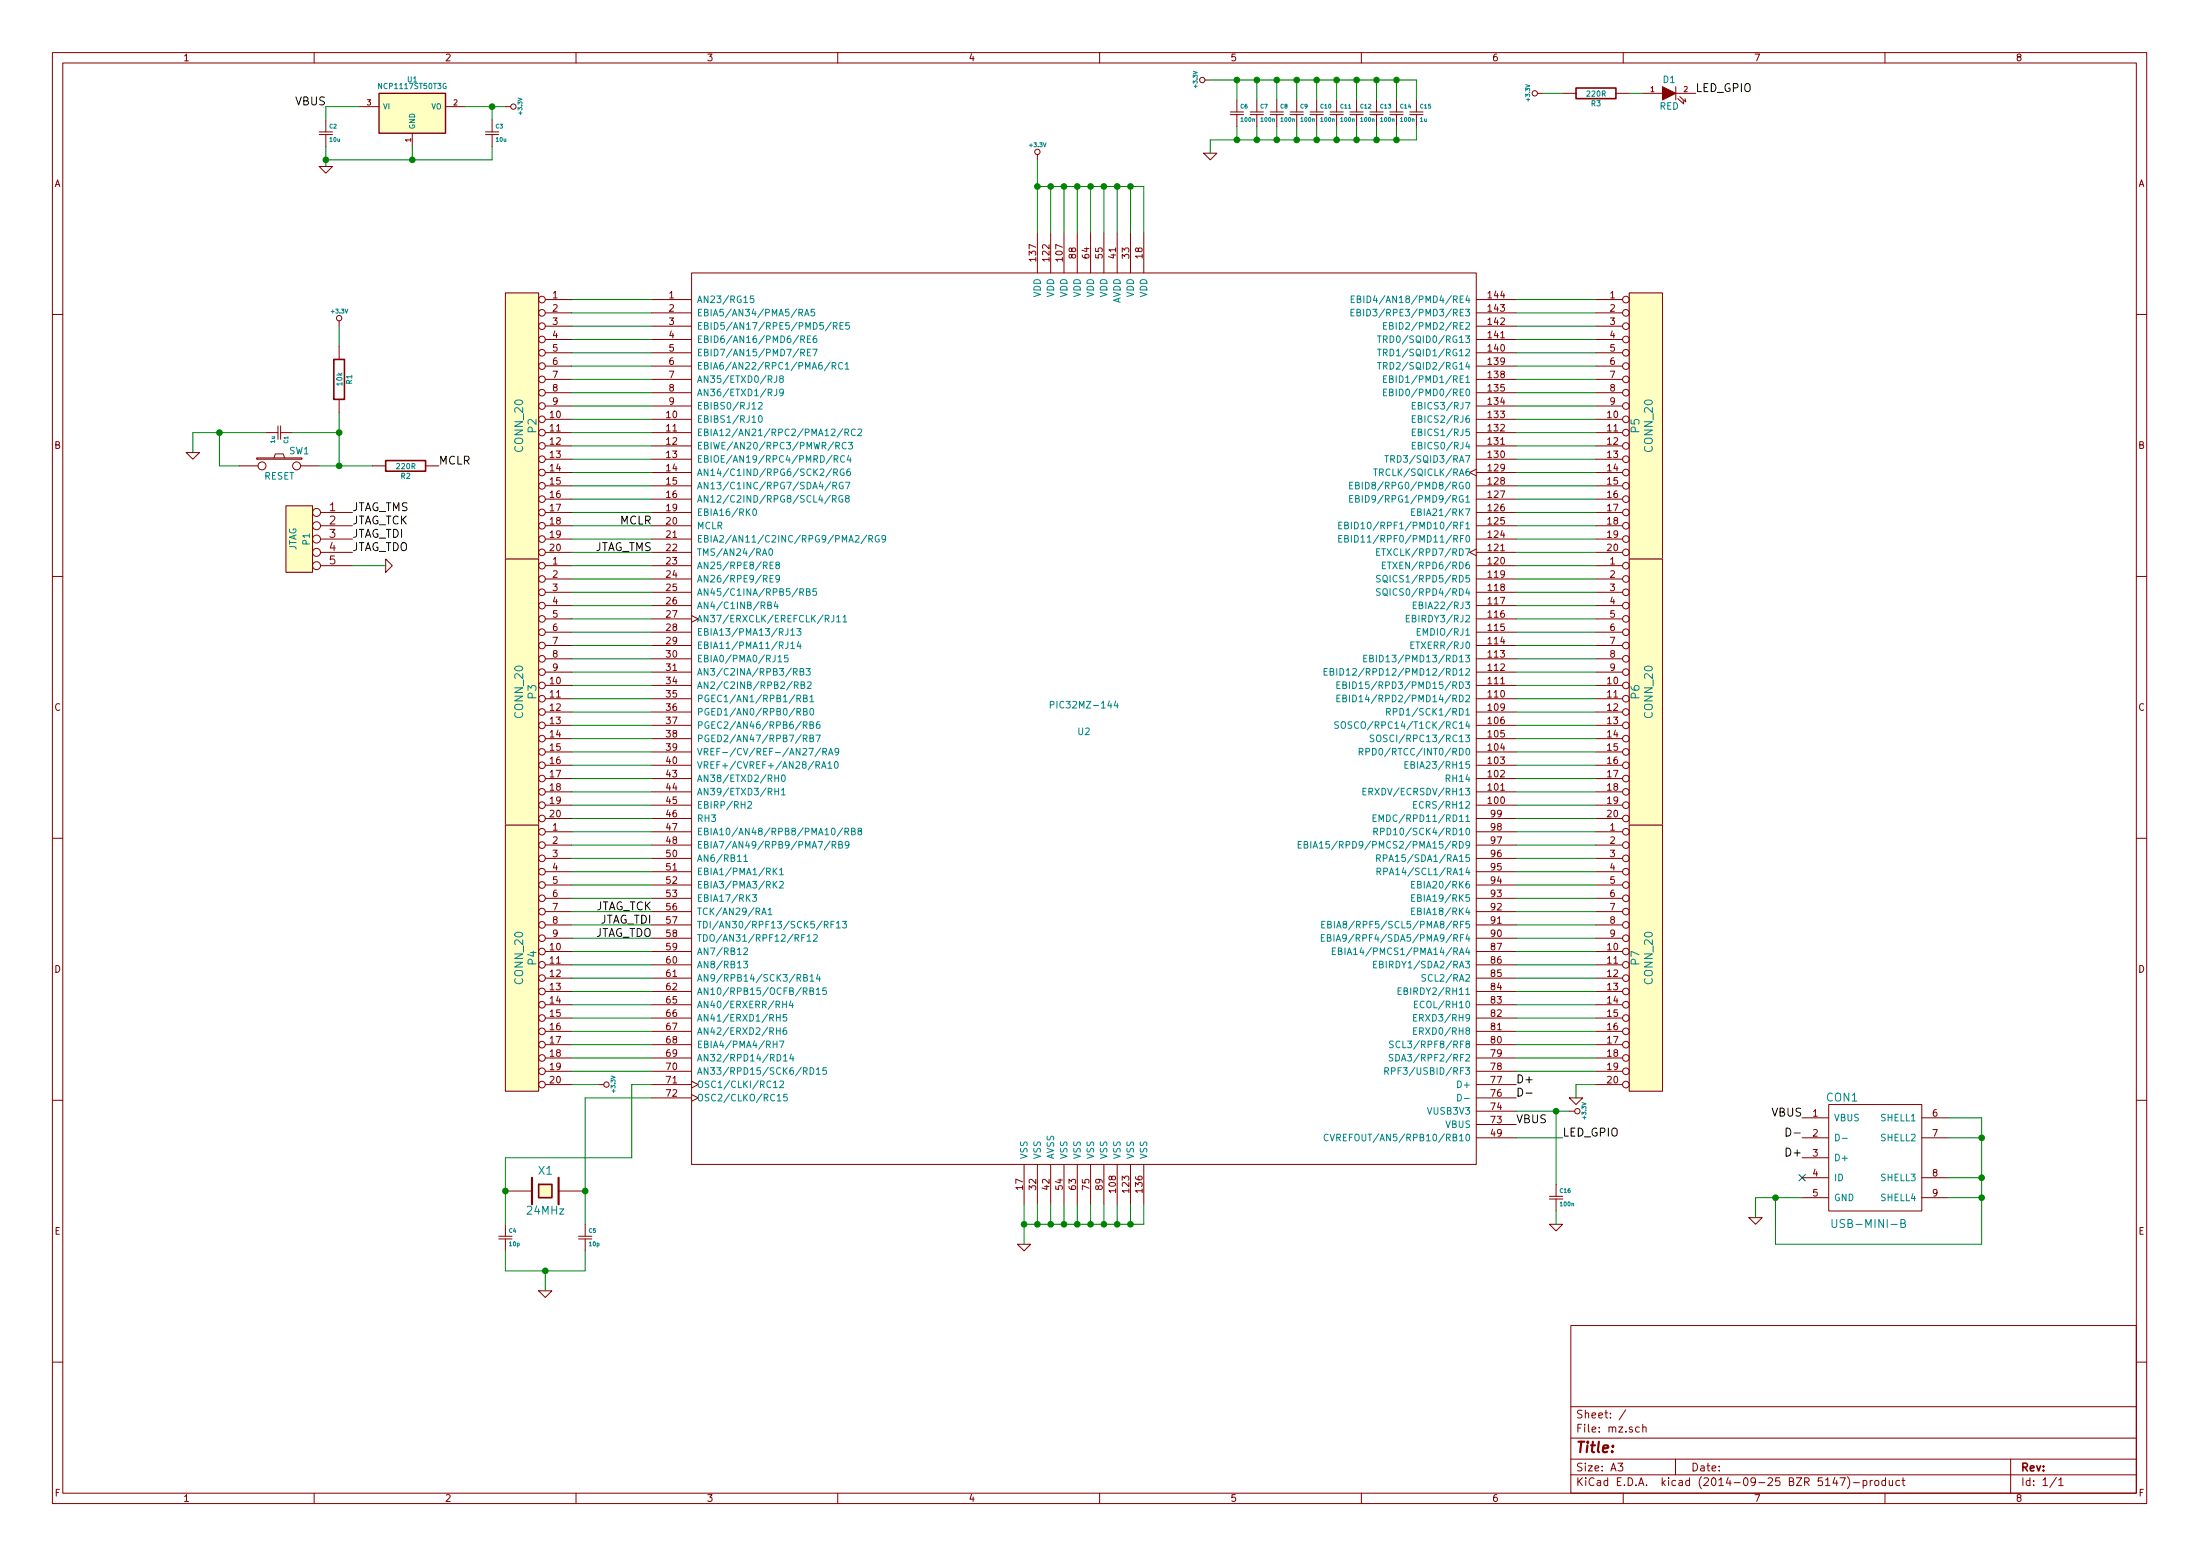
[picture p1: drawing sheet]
EESchema Schematic File Version 2
LIBS:power
LIBS:device
LIBS:transistors
LIBS:conn
LIBS:linear
LIBS:regul
LIBS:74xx
LIBS:cmos4000
LIBS:adc-dac
LIBS:memory
LIBS:xilinx
LIBS:special
LIBS:microcontrollers
LIBS:dsp
LIBS:microchip
LIBS:analog_switches
LIBS:motorola
LIBS:texas
LIBS:intel
LIBS:audio
LIBS:interface
LIBS:digital-audio
LIBS:philips
LIBS:display
LIBS:cypress
LIBS:siliconi
LIBS:opto
LIBS:atmel
LIBS:contrib
LIBS:valves
LIBS:74LVC1G04GW
LIBS:amesser-ad
LIBS:amesser-cmos4000
LIBS:amesser-conn
LIBS:amesser-discrete
LIBS:amesser-linear
LIBS:amesser-power
LIBS:amesser-usb
LIBS:audio-vlsi
LIBS:bat54_c
LIBS:BLM15HG6015N1D
LIBS:g5v2
LIBS:lm2596
LIBS:mcu-nxp
LIBS:mcu-st
LIBS:MIC2025
LIBS:net-phy
LIBS:nsi50010yt1g
LIBS:PRTR5V0U2X
LIBS:regulators
LIBS:rs485_rs232_can
LIBS:s25fl032p0xmfi013
LIBS:SCHA5B0200
LIBS:Si50x
LIBS:Transil_diode
LIBS:w_device
LIBS:LPC4337JBD144
LIBS:IS42S16400F
LIBS:TXB0108
LIBS:FT2232H
LIBS:93CXX
LIBS:TJA1040
LIBS:tvs
LIBS:PBSS5240
LIBS:pbss5240xf
LIBS:lan_8740
LIBS:Pic32MZ
LIBS:mz-cache
EELAYER 24 0
EELAYER END
$Descr A3 16535 11693
encoding utf-8
Sheet 1 1
Title ""
Date ""
Rev ""
Comp ""
Comment1 ""
Comment2 ""
Comment3 ""
Comment4 ""
$EndDescr
$Comp
L PIC32MZ-144 U2
U 1 1
P 8150 5400
F 0 "U2" H 8150 5300 50  0000 C CNN
F 1 "PIC32MZ-144" H 8150 5500 50  0000 C CNN
F 2 "SMD_Packages:TQFP144" H 8150 5400 50  0001 C CNN
F 3 "DOCUMENTATION" H 8150 5400 50  0001 C CNN
	1    8150 5400
	1    0    0    -1  
$EndComp
$Comp
L +3.3V #PWR01
U 1 1
P 7800 1200
F 0 "#PWR01" H 7800 1160 30  0001 C CNN
F 1 "+3.3V" H 7800 1310 30  0000 C CNN
F 2 "" H 7800 1200 60  0000 C CNN
F 3 "" H 7800 1200 60  0000 C CNN
	1    7800 1200
	1    0    0    -1  
$EndComp
$Comp
L GND #PWR02
U 1 1
P 7700 9350
F 0 "#PWR02" H 7700 9350 30  0001 C CNN
F 1 "GND" H 7700 9280 30  0001 C CNN
F 2 "" H 7700 9350 60  0000 C CNN
F 3 "" H 7700 9350 60  0000 C CNN
	1    7700 9350
	1    0    0    -1  
$EndComp
$Comp
L Csmall C6
U 1 1
P 9300 850
F 0 "C6" H 9325 900 30  0000 L CNN
F 1 "100n" H 9325 800 30  0000 L CNN
F 2 "Capacitors_SMD:c_0805" H 9300 850 60  0001 C CNN
F 3 "" H 9300 850 60  0000 C CNN
	1    9300 850 
	1    0    0    -1  
$EndComp
$Comp
L Csmall C7
U 1 1
P 9450 850
F 0 "C7" H 9475 900 30  0000 L CNN
F 1 "100n" H 9475 800 30  0000 L CNN
F 2 "Capacitors_SMD:c_0805" H 9450 850 60  0001 C CNN
F 3 "" H 9450 850 60  0000 C CNN
	1    9450 850 
	1    0    0    -1  
$EndComp
$Comp
L Csmall C8
U 1 1
P 9600 850
F 0 "C8" H 9625 900 30  0000 L CNN
F 1 "100n" H 9625 800 30  0000 L CNN
F 2 "Capacitors_SMD:c_0805" H 9600 850 60  0001 C CNN
F 3 "" H 9600 850 60  0000 C CNN
	1    9600 850 
	1    0    0    -1  
$EndComp
$Comp
L Csmall C9
U 1 1
P 9750 850
F 0 "C9" H 9775 900 30  0000 L CNN
F 1 "100n" H 9775 800 30  0000 L CNN
F 2 "Capacitors_SMD:c_0805" H 9750 850 60  0001 C CNN
F 3 "" H 9750 850 60  0000 C CNN
	1    9750 850 
	1    0    0    -1  
$EndComp
$Comp
L Csmall C10
U 1 1
P 9900 850
F 0 "C10" H 9925 900 30  0000 L CNN
F 1 "100n" H 9925 800 30  0000 L CNN
F 2 "Capacitors_SMD:c_0805" H 9900 850 60  0001 C CNN
F 3 "" H 9900 850 60  0000 C CNN
	1    9900 850 
	1    0    0    -1  
$EndComp
$Comp
L Csmall C11
U 1 1
P 10050 850
F 0 "C11" H 10075 900 30  0000 L CNN
F 1 "100n" H 10075 800 30  0000 L CNN
F 2 "Capacitors_SMD:c_0805" H 10050 850 60  0001 C CNN
F 3 "" H 10050 850 60  0000 C CNN
	1    10050 850 
	1    0    0    -1  
$EndComp
$Comp
L Csmall C12
U 1 1
P 10200 850
F 0 "C12" H 10225 900 30  0000 L CNN
F 1 "100n" H 10225 800 30  0000 L CNN
F 2 "Capacitors_SMD:c_0805" H 10200 850 60  0001 C CNN
F 3 "" H 10200 850 60  0000 C CNN
	1    10200 850 
	1    0    0    -1  
$EndComp
$Comp
L Csmall C13
U 1 1
P 10350 850
F 0 "C13" H 10375 900 30  0000 L CNN
F 1 "100n" H 10375 800 30  0000 L CNN
F 2 "Capacitors_SMD:c_0805" H 10350 850 60  0001 C CNN
F 3 "" H 10350 850 60  0000 C CNN
	1    10350 850 
	1    0    0    -1  
$EndComp
$Comp
L Csmall C14
U 1 1
P 10500 850
F 0 "C14" H 10525 900 30  0000 L CNN
F 1 "100n" H 10525 800 30  0000 L CNN
F 2 "Capacitors_SMD:c_0805" H 10500 850 60  0001 C CNN
F 3 "" H 10500 850 60  0000 C CNN
	1    10500 850 
	1    0    0    -1  
$EndComp
$Comp
L +3.3V #PWR03
U 1 1
P 9100 600
F 0 "#PWR03" H 9100 560 30  0001 C CNN
F 1 "+3.3V" H 9100 710 30  0000 C CNN
F 2 "" H 9100 600 60  0000 C CNN
F 3 "" H 9100 600 60  0000 C CNN
	1    9100 600 
	0    -1   -1   0   
$EndComp
$Comp
L GND #PWR04
U 1 1
P 9100 1150
F 0 "#PWR04" H 9100 1150 30  0001 C CNN
F 1 "GND" H 9100 1080 30  0001 C CNN
F 2 "" H 9100 1150 60  0000 C CNN
F 3 "" H 9100 1150 60  0000 C CNN
	1    9100 1150
	1    0    0    -1  
$EndComp
$Comp
L +3.3V #PWR05
U 1 1
P 11800 8350
F 0 "#PWR05" H 11800 8310 30  0001 C CNN
F 1 "+3.3V" H 11800 8460 30  0000 C CNN
F 2 "" H 11800 8350 60  0000 C CNN
F 3 "" H 11800 8350 60  0000 C CNN
	1    11800 8350
	0    1    1    0   
$EndComp
$Comp
L Csmall C16
U 1 1
P 11700 9000
F 0 "C16" H 11725 9050 30  0000 L CNN
F 1 "100n" H 11725 8950 30  0000 L CNN
F 2 "Capacitors_SMD:c_0805" H 11700 9000 60  0001 C CNN
F 3 "" H 11700 9000 60  0000 C CNN
	1    11700 9000
	1    0    0    -1  
$EndComp
$Comp
L GND #PWR06
U 1 1
P 11700 9200
F 0 "#PWR06" H 11700 9200 30  0001 C CNN
F 1 "GND" H 11700 9130 30  0001 C CNN
F 2 "" H 11700 9200 60  0000 C CNN
F 3 "" H 11700 9200 60  0000 C CNN
	1    11700 9200
	1    0    0    -1  
$EndComp
Text Label 4900 6850 2    60   ~ 0
JTAG_TCK
Text Label 4900 6950 2    60   ~ 0
JTAG_TDI
Text Label 4900 7050 2    60   ~ 0
JTAG_TDO
Text Label 4900 4150 2    60   ~ 0
JTAG_TMS
Text Label 4900 3950 2    60   ~ 0
MCLR
$Comp
L CRYSTAL X1
U 1 1
P 4100 8950
F 0 "X1" H 4100 9100 60  0000 C CNN
F 1 "24MHz" H 4100 8800 60  0000 C CNN
F 2 "Crystals:Crystal_FOX-FE_SMD" H 4100 8950 60  0001 C CNN
F 3 "" H 4100 8950 60  0000 C CNN
	1    4100 8950
	1    0    0    -1  
$EndComp
$Comp
L Csmall C4
U 1 1
P 3800 9300
F 0 "C4" H 3825 9350 30  0000 L CNN
F 1 "10p" H 3825 9250 30  0000 L CNN
F 2 "Capacitors_SMD:c_0805" H 3800 9300 60  0001 C CNN
F 3 "" H 3800 9300 60  0000 C CNN
	1    3800 9300
	1    0    0    -1  
$EndComp
$Comp
L Csmall C5
U 1 1
P 4400 9300
F 0 "C5" H 4425 9350 30  0000 L CNN
F 1 "10p" H 4425 9250 30  0000 L CNN
F 2 "Capacitors_SMD:c_0805" H 4400 9300 60  0001 C CNN
F 3 "" H 4400 9300 60  0000 C CNN
	1    4400 9300
	1    0    0    -1  
$EndComp
$Comp
L GND #PWR07
U 1 1
P 4100 9700
F 0 "#PWR07" H 4100 9700 30  0001 C CNN
F 1 "GND" H 4100 9630 30  0001 C CNN
F 2 "" H 4100 9700 60  0000 C CNN
F 3 "" H 4100 9700 60  0000 C CNN
	1    4100 9700
	1    0    0    -1  
$EndComp
$Comp
L CONN_20 P2
U 1 1
P 3950 3200
F 0 "P2" V 3900 3200 60  0000 C CNN
F 1 "CONN_20" V 4000 3200 60  0000 C CNN
F 2 "Connect:VASCH10x2" H 3950 3200 60  0001 C CNN
F 3 "" H 3950 3200 60  0000 C CNN
	1    3950 3200
	-1   0    0    -1  
$EndComp
$Comp
L CONN_20 P3
U 1 1
P 3950 5200
F 0 "P3" V 3900 5200 60  0000 C CNN
F 1 "CONN_20" V 4000 5200 60  0000 C CNN
F 2 "Connect:VASCH10x2" H 3950 5200 60  0001 C CNN
F 3 "" H 3950 5200 60  0000 C CNN
	1    3950 5200
	-1   0    0    -1  
$EndComp
$Comp
L CONN_20 P4
U 1 1
P 3950 7200
F 0 "P4" V 3900 7200 60  0000 C CNN
F 1 "CONN_20" V 4000 7200 60  0000 C CNN
F 2 "Connect:VASCH10x2" H 3950 7200 60  0001 C CNN
F 3 "" H 3950 7200 60  0000 C CNN
	1    3950 7200
	-1   0    0    -1  
$EndComp
$Comp
L CONN_20 P5
U 1 1
P 12350 3200
F 0 "P5" V 12300 3200 60  0000 C CNN
F 1 "CONN_20" V 12400 3200 60  0000 C CNN
F 2 "Connect:VASCH10x2" H 12350 3200 60  0001 C CNN
F 3 "" H 12350 3200 60  0000 C CNN
	1    12350 3200
	1    0    0    -1  
$EndComp
$Comp
L CONN_20 P6
U 1 1
P 12350 5200
F 0 "P6" V 12300 5200 60  0000 C CNN
F 1 "CONN_20" V 12400 5200 60  0000 C CNN
F 2 "Connect:VASCH10x2" H 12350 5200 60  0001 C CNN
F 3 "" H 12350 5200 60  0000 C CNN
	1    12350 5200
	1    0    0    -1  
$EndComp
$Comp
L CONN_20 P7
U 1 1
P 12350 7200
F 0 "P7" V 12300 7200 60  0000 C CNN
F 1 "CONN_20" V 12400 7200 60  0000 C CNN
F 2 "Connect:VASCH10x2" H 12350 7200 60  0001 C CNN
F 3 "" H 12350 7200 60  0000 C CNN
	1    12350 7200
	1    0    0    -1  
$EndComp
Text Label 11400 8150 0    60   ~ 0
D+
Text Label 11400 8250 0    60   ~ 0
D-
Text Label 11400 8450 0    60   ~ 0
VBUS
Text Label 3300 3500 0    60   ~ 0
MCLR
Text Label 2650 3850 0    60   ~ 0
JTAG_TMS
Text Label 2650 3950 0    60   ~ 0
JTAG_TCK
Text Label 2650 4050 0    60   ~ 0
JTAG_TDI
Text Label 2650 4150 0    60   ~ 0
JTAG_TDO
$Comp
L SW_PUSH SW1
U 1 1
P 2100 3500
F 0 "SW1" H 2250 3610 50  0000 C CNN
F 1 "RESET" H 2100 3420 50  0000 C CNN
F 2 "Discret:SW_PUSH_SMALL" H 2100 3500 60  0001 C CNN
F 3 "" H 2100 3500 60  0000 C CNN
	1    2100 3500
	1    0    0    -1  
$EndComp
$Comp
L Csmall C15
U 1 1
P 10650 850
F 0 "C15" H 10675 900 30  0000 L CNN
F 1 "1u" H 10675 800 30  0000 L CNN
F 2 "Capacitors_SMD:c_0805" H 10650 850 60  0001 C CNN
F 3 "" H 10650 850 60  0000 C CNN
	1    10650 850 
	1    0    0    -1  
$EndComp
$Comp
L Csmall C1
U 1 1
P 2100 3250
F 0 "C1" H 2125 3300 30  0000 L CNN
F 1 "1u" H 2125 3200 30  0000 L CNN
F 2 "Capacitors_SMD:c_0805" H 2100 3250 60  0001 C CNN
F 3 "" H 2100 3250 60  0000 C CNN
	1    2100 3250
	0    1    1    0   
$EndComp
$Comp
L GND #PWR08
U 1 1
P 1450 3400
F 0 "#PWR08" H 1450 3400 30  0001 C CNN
F 1 "GND" H 1450 3330 30  0001 C CNN
F 2 "" H 1450 3400 60  0000 C CNN
F 3 "" H 1450 3400 60  0000 C CNN
	1    1450 3400
	1    0    0    -1  
$EndComp
$Comp
L R R1
U 1 1
P 2550 2850
F 0 "R1" V 2630 2850 40  0000 C CNN
F 1 "10k" V 2557 2851 40  0000 C CNN
F 2 "Resistors_SMD:Resistor_SMD0805_HandSoldering" V 2480 2850 30  0001 C CNN
F 3 "" H 2550 2850 30  0000 C CNN
	1    2550 2850
	1    0    0    -1  
$EndComp
$Comp
L +3.3V #PWR09
U 1 1
P 2550 2450
F 0 "#PWR09" H 2550 2410 30  0001 C CNN
F 1 "+3.3V" H 2550 2560 30  0000 C CNN
F 2 "" H 2550 2450 60  0000 C CNN
F 3 "" H 2550 2450 60  0000 C CNN
	1    2550 2450
	1    0    0    -1  
$EndComp
$Comp
L R R2
U 1 1
P 3050 3500
F 0 "R2" V 3130 3500 40  0000 C CNN
F 1 "220R" V 3057 3501 40  0000 C CNN
F 2 "Resistors_SMD:Resistor_SMD0805_HandSoldering" V 2980 3500 30  0001 C CNN
F 3 "" H 3050 3500 30  0000 C CNN
	1    3050 3500
	0    1    1    0   
$EndComp
$Comp
L GND #PWR010
U 1 1
P 2900 4250
F 0 "#PWR010" H 2900 4250 30  0001 C CNN
F 1 "GND" H 2900 4180 30  0001 C CNN
F 2 "" H 2900 4250 60  0000 C CNN
F 3 "" H 2900 4250 60  0000 C CNN
	1    2900 4250
	0    -1   -1   0   
$EndComp
$Comp
L CONN_5 P1
U 1 1
P 2250 4050
F 0 "P1" V 2200 4050 50  0000 C CNN
F 1 "JTAG" V 2300 4050 50  0000 C CNN
F 2 "Connect:SIL-5" H 2250 4050 60  0001 C CNN
F 3 "" H 2250 4050 60  0000 C CNN
	1    2250 4050
	-1   0    0    -1  
$EndComp
$Comp
L USB-MINI-B CON1
U 1 1
P 14100 8700
F 0 "CON1" H 13850 9150 60  0000 C CNN
F 1 "USB-MINI-B" H 14050 8200 60  0000 C CNN
F 2 "Connect:USB_MINI_B" H 14100 8700 60  0001 C CNN
F 3 "" H 14100 8700 60  0000 C CNN
	1    14100 8700
	1    0    0    -1  
$EndComp
Text Label 13550 8700 2    60   ~ 0
D+
Text Label 13550 8550 2    60   ~ 0
D-
Text Label 13550 8400 2    60   ~ 0
VBUS
$Comp
L GND #PWR011
U 1 1
P 13200 9150
F 0 "#PWR011" H 13200 9150 30  0001 C CNN
F 1 "GND" H 13200 9080 30  0001 C CNN
F 2 "" H 13200 9150 60  0000 C CNN
F 3 "" H 13200 9150 60  0000 C CNN
	1    13200 9150
	1    0    0    -1  
$EndComp
NoConn ~ 13550 8850
$Comp
L LED D1
U 1 1
P 12550 700
F 0 "D1" H 12550 800 50  0000 C CNN
F 1 "RED" H 12550 600 50  0000 C CNN
F 2 "LEDs:LED-0805" H 12550 700 60  0001 C CNN
F 3 "" H 12550 700 60  0000 C CNN
	1    12550 700 
	1    0    0    -1  
$EndComp
$Comp
L R R3
U 1 1
P 12000 700
F 0 "R3" V 12080 700 40  0000 C CNN
F 1 "220R" V 12007 701 40  0000 C CNN
F 2 "Resistors_SMD:Resistor_SMD0805_HandSoldering" V 11930 700 30  0001 C CNN
F 3 "" H 12000 700 30  0000 C CNN
	1    12000 700 
	0    1    1    0   
$EndComp
Wire Wire Line
	7800 1200 7800 1750
Wire Wire Line
	7800 1400 8600 1400
Wire Wire Line
	8600 1400 8600 1750
Wire Wire Line
	8500 1750 8500 1400
Connection ~ 8500 1400
Wire Wire Line
	8400 1400 8400 1750
Connection ~ 8400 1400
Wire Wire Line
	8300 1750 8300 1400
Connection ~ 8300 1400
Wire Wire Line
	8200 1400 8200 1750
Connection ~ 8200 1400
Wire Wire Line
	8100 1750 8100 1400
Connection ~ 8100 1400
Wire Wire Line
	8000 1400 8000 1750
Connection ~ 8000 1400
Wire Wire Line
	7900 1750 7900 1400
Connection ~ 7900 1400
Connection ~ 7800 1400
Wire Wire Line
	7700 9350 7700 9050
Wire Wire Line
	7700 9200 8600 9200
Wire Wire Line
	8600 9200 8600 9050
Connection ~ 7700 9200
Wire Wire Line
	8500 9050 8500 9200
Connection ~ 8500 9200
Wire Wire Line
	8400 9200 8400 9050
Connection ~ 8400 9200
Wire Wire Line
	8300 9050 8300 9200
Connection ~ 8300 9200
Wire Wire Line
	8200 9200 8200 9050
Connection ~ 8200 9200
Wire Wire Line
	8100 9050 8100 9200
Connection ~ 8100 9200
Wire Wire Line
	8000 9200 8000 9050
Connection ~ 8000 9200
Wire Wire Line
	7900 9200 7900 9050
Connection ~ 7900 9200
Wire Wire Line
	7800 9050 7800 9200
Connection ~ 7800 9200
Wire Wire Line
	9300 750  9300 600 
Wire Wire Line
	9100 600  10650 600 
Wire Wire Line
	10500 600  10500 750 
Wire Wire Line
	10350 750  10350 600 
Connection ~ 10350 600 
Wire Wire Line
	10200 600  10200 750 
Connection ~ 10200 600 
Wire Wire Line
	10050 750  10050 600 
Connection ~ 10050 600 
Wire Wire Line
	9900 600  9900 750 
Connection ~ 9900 600 
Wire Wire Line
	9750 750  9750 600 
Connection ~ 9750 600 
Wire Wire Line
	9600 600  9600 750 
Connection ~ 9600 600 
Wire Wire Line
	9450 750  9450 600 
Connection ~ 9450 600 
Wire Wire Line
	9300 950  9300 1050
Wire Wire Line
	9100 1050 10650 1050
Wire Wire Line
	10500 1050 10500 950 
Wire Wire Line
	10350 950  10350 1050
Connection ~ 10350 1050
Wire Wire Line
	10200 1050 10200 950 
Connection ~ 10200 1050
Wire Wire Line
	10050 950  10050 1050
Connection ~ 10050 1050
Wire Wire Line
	9900 1050 9900 950 
Connection ~ 9900 1050
Wire Wire Line
	9750 950  9750 1050
Connection ~ 9750 1050
Wire Wire Line
	9600 1050 9600 950 
Connection ~ 9600 1050
Wire Wire Line
	9450 950  9450 1050
Connection ~ 9450 1050
Connection ~ 9300 1050
Connection ~ 9300 600 
Wire Wire Line
	9100 1150 9100 1050
Wire Wire Line
	11800 8350 11400 8350
Wire Wire Line
	11700 8900 11700 8350
Connection ~ 11700 8350
Wire Wire Line
	11700 9200 11700 9100
Wire Wire Line
	4400 8250 4400 9200
Wire Wire Line
	4400 8250 4900 8250
Connection ~ 4400 8950
Connection ~ 3800 8950
Wire Wire Line
	3800 9400 3800 9550
Wire Wire Line
	3800 9550 4400 9550
Wire Wire Line
	4400 9550 4400 9400
Wire Wire Line
	4100 9700 4100 9550
Connection ~ 4100 9550
Wire Wire Line
	4300 2250 4900 2250
Wire Wire Line
	4900 2350 4300 2350
Wire Wire Line
	4300 2450 4900 2450
Wire Wire Line
	4300 2550 4900 2550
Wire Wire Line
	4900 2650 4300 2650
Wire Wire Line
	4300 2750 4900 2750
Wire Wire Line
	4300 2850 4900 2850
Wire Wire Line
	4900 2950 4300 2950
Wire Wire Line
	4300 3050 4900 3050
Wire Wire Line
	4300 3150 4900 3150
Wire Wire Line
	4900 3250 4300 3250
Wire Wire Line
	4300 3350 4900 3350
Wire Wire Line
	4300 3450 4900 3450
Wire Wire Line
	4900 3550 4300 3550
Wire Wire Line
	4300 3650 4900 3650
Wire Wire Line
	4300 3750 4900 3750
Wire Wire Line
	4900 3850 4300 3850
Wire Wire Line
	4300 3950 4900 3950
Wire Wire Line
	4900 4050 4300 4050
Wire Wire Line
	4300 4150 4900 4150
Wire Wire Line
	4300 4250 4900 4250
Wire Wire Line
	4900 4350 4300 4350
Wire Wire Line
	4300 4450 4900 4450
Wire Wire Line
	4300 4550 4900 4550
Wire Wire Line
	4900 4650 4300 4650
Wire Wire Line
	4300 4750 4900 4750
Wire Wire Line
	4300 4850 4900 4850
Wire Wire Line
	4900 4950 4300 4950
Wire Wire Line
	4300 5050 4900 5050
Wire Wire Line
	4300 5150 4900 5150
Wire Wire Line
	4900 5250 4300 5250
Wire Wire Line
	4300 5350 4900 5350
Wire Wire Line
	4300 5450 4900 5450
Wire Wire Line
	4900 5550 4300 5550
Wire Wire Line
	4300 5650 4900 5650
Wire Wire Line
	4300 5750 4900 5750
Wire Wire Line
	4900 5850 4300 5850
Wire Wire Line
	4300 5950 4900 5950
Wire Wire Line
	4900 6050 4300 6050
Wire Wire Line
	4300 6150 4900 6150
Wire Wire Line
	4300 6250 4900 6250
Wire Wire Line
	4900 6350 4300 6350
Wire Wire Line
	4300 6450 4900 6450
Wire Wire Line
	4300 6550 4900 6550
Wire Wire Line
	4900 6650 4300 6650
Wire Wire Line
	4300 6750 4900 6750
Wire Wire Line
	4300 6850 4900 6850
Wire Wire Line
	4900 6950 4300 6950
Wire Wire Line
	4300 7050 4900 7050
Wire Wire Line
	4300 7150 4900 7150
Wire Wire Line
	4900 7250 4300 7250
Wire Wire Line
	4300 7350 4900 7350
Wire Wire Line
	4300 7450 4900 7450
Wire Wire Line
	4900 7550 4300 7550
Wire Wire Line
	4300 7650 4900 7650
Wire Wire Line
	4300 7750 4900 7750
Wire Wire Line
	4900 7850 4300 7850
Wire Wire Line
	4300 7950 4900 7950
Wire Wire Line
	4900 8050 4300 8050
Wire Wire Line
	3800 8700 3800 9200
Wire Wire Line
	3800 8700 4750 8700
Wire Wire Line
	4750 8700 4750 8150
Wire Wire Line
	4750 8150 4900 8150
Wire Wire Line
	11400 2250 12000 2250
Wire Wire Line
	12000 2350 11400 2350
Wire Wire Line
	11400 2450 12000 2450
Wire Wire Line
	11400 2550 12000 2550
Wire Wire Line
	12000 2650 11400 2650
Wire Wire Line
	11400 2750 12000 2750
Wire Wire Line
	11400 2850 12000 2850
Wire Wire Line
	12000 2950 11400 2950
Wire Wire Line
	11400 3050 12000 3050
Wire Wire Line
	11400 3150 12000 3150
Wire Wire Line
	12000 3250 11400 3250
Wire Wire Line
	11400 3350 12000 3350
Wire Wire Line
	11400 3450 12000 3450
Wire Wire Line
	12000 3550 11400 3550
Wire Wire Line
	11400 3650 12000 3650
Wire Wire Line
	11400 3750 12000 3750
Wire Wire Line
	12000 3850 11400 3850
Wire Wire Line
	11400 3950 12000 3950
Wire Wire Line
	12000 4050 11400 4050
Wire Wire Line
	11400 4150 12000 4150
Wire Wire Line
	11400 4250 12000 4250
Wire Wire Line
	12000 4350 11400 4350
Wire Wire Line
	11400 4450 12000 4450
Wire Wire Line
	11400 4550 12000 4550
Wire Wire Line
	12000 4650 11400 4650
Wire Wire Line
	11400 4750 12000 4750
Wire Wire Line
	11400 4850 12000 4850
Wire Wire Line
	12000 4950 11400 4950
Wire Wire Line
	11400 5050 12000 5050
Wire Wire Line
	11400 5150 12000 5150
Wire Wire Line
	12000 5250 11400 5250
Wire Wire Line
	11400 5350 12000 5350
Wire Wire Line
	11400 5450 12000 5450
Wire Wire Line
	12000 5550 11400 5550
Wire Wire Line
	11400 5650 12000 5650
Wire Wire Line
	11400 5750 12000 5750
Wire Wire Line
	12000 5850 11400 5850
Wire Wire Line
	11400 5950 12000 5950
Wire Wire Line
	12000 6050 11400 6050
Wire Wire Line
	11400 6150 12000 6150
Wire Wire Line
	11400 6250 12000 6250
Wire Wire Line
	12000 6350 11400 6350
Wire Wire Line
	11400 6450 12000 6450
Wire Wire Line
	11400 6550 12000 6550
Wire Wire Line
	12000 6650 11400 6650
Wire Wire Line
	11400 6750 12000 6750
Wire Wire Line
	11400 6850 12000 6850
Wire Wire Line
	12000 6950 11400 6950
Wire Wire Line
	11400 7050 12000 7050
Wire Wire Line
	11400 7150 12000 7150
Wire Wire Line
	12000 7250 11400 7250
Wire Wire Line
	11400 7350 12000 7350
Wire Wire Line
	11400 7450 12000 7450
Wire Wire Line
	12000 7550 11400 7550
Wire Wire Line
	11400 7650 12000 7650
Wire Wire Line
	11400 7750 12000 7750
Wire Wire Line
	12000 7850 11400 7850
Wire Wire Line
	11400 7950 12000 7950
Wire Wire Line
	12000 8050 11400 8050
Wire Wire Line
	2400 3500 2800 3500
Wire Wire Line
	10650 600  10650 750 
Connection ~ 10500 600 
Wire Wire Line
	10650 1050 10650 950 
Connection ~ 10500 1050
Wire Wire Line
	2200 3250 2550 3250
Wire Wire Line
	2550 3100 2550 3500
Connection ~ 2550 3500
Wire Wire Line
	1450 3250 2000 3250
Wire Wire Line
	1650 3250 1650 3500
Wire Wire Line
	1650 3500 1800 3500
Wire Wire Line
	1450 3400 1450 3250
Connection ~ 1650 3250
Connection ~ 2550 3250
Wire Wire Line
	2550 2450 2550 2600
Wire Wire Line
	2900 4250 2650 4250
Wire Wire Line
	13200 9150 13200 9000
Wire Wire Line
	13200 9000 13550 9000
Wire Wire Line
	12350 700  12250 700 
$Comp
L +3.3V #PWR012
U 1 1
P 11600 700
F 0 "#PWR012" H 11600 660 30  0001 C CNN
F 1 "+3.3V" H 11600 810 30  0000 C CNN
F 2 "" H 11600 700 60  0000 C CNN
F 3 "" H 11600 700 60  0000 C CNN
	1    11600 700 
	0    -1   -1   0   
$EndComp
Wire Wire Line
	11600 700  11750 700 
Text Label 11750 8550 0    60   ~ 0
LED_GPIO
Text Label 12750 700  0    60   ~ 0
LED_GPIO
$Comp
L NCP1117ST50T3G U1
U 1 1
P 3100 850
F 0 "U1" H 3100 1100 40  0000 C CNN
F 1 "NCP1117ST50T3G" H 3100 1050 40  0000 C CNN
F 2 "SMD_Packages:SOT223" H 3100 850 60  0001 C CNN
F 3 "" H 3100 850 60  0000 C CNN
	1    3100 850 
	1    0    0    -1  
$EndComp
$Comp
L Csmall C3
U 1 1
P 3700 1000
F 0 "C3" H 3725 1050 30  0000 L CNN
F 1 "10u" H 3725 950 30  0000 L CNN
F 2 "Capacitors_SMD:c_0805" H 3700 1000 60  0001 C CNN
F 3 "" H 3700 1000 60  0000 C CNN
	1    3700 1000
	1    0    0    -1  
$EndComp
Wire Wire Line
	3700 900  3700 800 
Wire Wire Line
	3500 800  3800 800 
$Comp
L Csmall C2
U 1 1
P 2450 1000
F 0 "C2" H 2475 1050 30  0000 L CNN
F 1 "10u" H 2475 950 30  0000 L CNN
F 2 "Capacitors_SMD:c_0805" H 2450 1000 60  0001 C CNN
F 3 "" H 2450 1000 60  0000 C CNN
	1    2450 1000
	1    0    0    -1  
$EndComp
Wire Wire Line
	3700 1100 3700 1200
Wire Wire Line
	3700 1200 2450 1200
Wire Wire Line
	2450 1100 2450 1250
Wire Wire Line
	3100 1100 3100 1200
Connection ~ 3100 1200
Wire Wire Line
	2450 900  2450 800 
Wire Wire Line
	2450 800  2700 800 
Text Label 2450 800  2    60   ~ 0
VBUS
$Comp
L GND #PWR013
U 1 1
P 2450 1250
F 0 "#PWR013" H 2450 1250 30  0001 C CNN
F 1 "GND" H 2450 1180 30  0001 C CNN
F 2 "" H 2450 1250 60  0000 C CNN
F 3 "" H 2450 1250 60  0000 C CNN
	1    2450 1250
	1    0    0    -1  
$EndComp
Connection ~ 2450 1200
Wire Wire Line
	11400 8550 11750 8550
$Comp
L +3.3V #PWR014
U 1 1
P 3800 800
F 0 "#PWR014" H 3800 760 30  0001 C CNN
F 1 "+3.3V" H 3800 910 30  0000 C CNN
F 2 "" H 3800 800 60  0000 C CNN
F 3 "" H 3800 800 60  0000 C CNN
	1    3800 800 
	0    1    1    0   
$EndComp
Connection ~ 3700 800 
Wire Wire Line
	13350 9000 13350 9350
Wire Wire Line
	13350 9350 14900 9350
Wire Wire Line
	14900 9350 14900 8400
Wire Wire Line
	14900 8400 14650 8400
Connection ~ 13350 9000
Wire Wire Line
	14650 9000 14900 9000
Connection ~ 14900 9000
Wire Wire Line
	14900 8850 14650 8850
Connection ~ 14900 8850
Wire Wire Line
	14650 8550 14900 8550
Connection ~ 14900 8550
$Comp
L GND #PWR?
U 1 1
P 11850 8250
F 0 "#PWR?" H 11850 8250 30  0001 C CNN
F 1 "GND" H 11850 8180 30  0001 C CNN
F 2 "" H 11850 8250 60  0000 C CNN
F 3 "" H 11850 8250 60  0000 C CNN
	1    11850 8250
	1    0    0    -1  
$EndComp
Wire Wire Line
	11850 8250 11850 8150
Wire Wire Line
	11850 8150 12000 8150
$Comp
L +3.3V #PWR?
U 1 1
P 4500 8150
F 0 "#PWR?" H 4500 8110 30  0001 C CNN
F 1 "+3.3V" H 4500 8260 30  0000 C CNN
F 2 "" H 4500 8150 60  0000 C CNN
F 3 "" H 4500 8150 60  0000 C CNN
	1    4500 8150
	0    1    1    0   
$EndComp
Wire Wire Line
	4500 8150 4300 8150
$EndSCHEMATC
